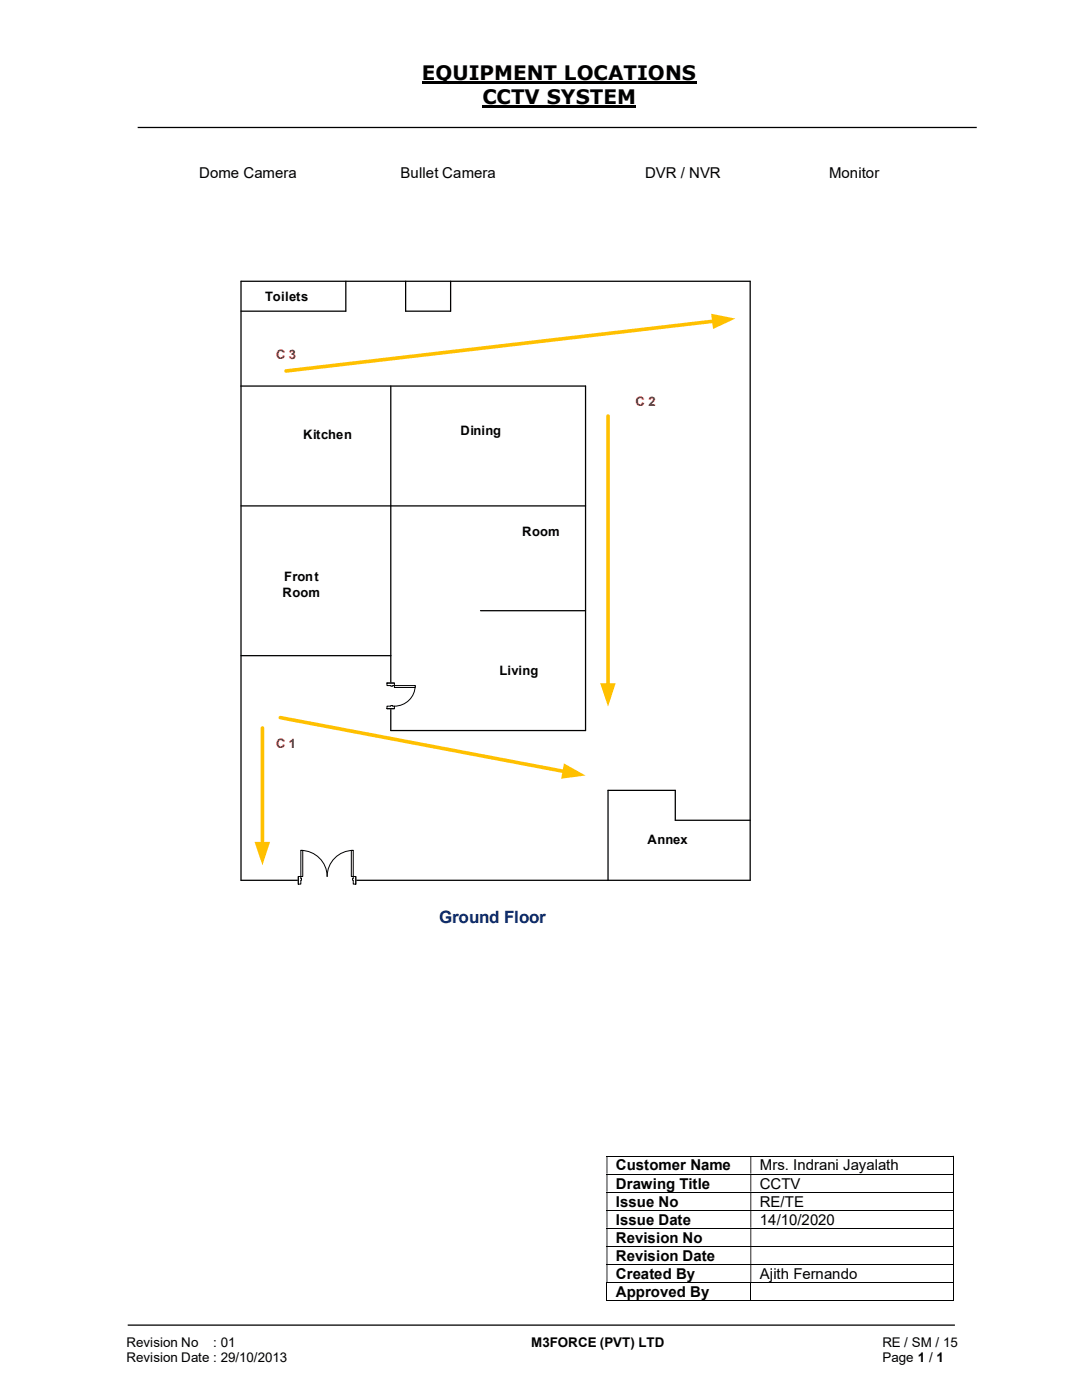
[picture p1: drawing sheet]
<svg xmlns="http://www.w3.org/2000/svg" width="216mm" height="279mm" viewBox="0 0 216 279" stroke-linecap="round" stroke-linejoin="round" font-family="sans-serif">
<path d="M84.2 16.5h54.8M96.3 21.3h30.7" fill="none" stroke="#000" stroke-width=".42"/>
<path d="M27.5 25.4h167.4M48.1 56.1h101.6v119.6h-101.6zM69 56.1v6M80.9 56.1v6h9v-6M116.8 77v68.8M78 130.9v14.9M134.7 163.7v-6h-13.4v18M25.5 264.5h165" fill="none" stroke="#000" stroke-width=".25"/>
<g fill="none" stroke="#000" stroke-width=".2">
<path d="M121 230.7h69.1M121 234.3h69.1M121 237.9h69.1M190.2 230.8v3.4M190.2 234.4v3.4M190.2 238v3.5M121 241.5h69.1M121 245.1h69.1M121 248.8h69.1M121 252.3h69.1M121 255.9h69.1M121 259.5h28.7"/>
<path d="M121.1 256v3.6M149.8 256v3.6M149.9 259.5h40.2M190.2 241.6v3.4M190.2 245.2v3.5M190.2 248.8v3.5M190.2 252.4v3.5M190.2 256v3.6"/>
</g>
<g fill="#000">
<path d="M190.1 230.7h.2v.1h-.2zM121 230.8h.2v3.4h-.2zM149.7 230.8h.2v3.4h-.2z" fill-rule="evenodd"/>
<path d="M190.1 234.2h.2v.2h-.2zM121 234.4h.2v3.4h-.2zM149.7 234.4h.2v3.4h-.2z" fill-rule="evenodd"/>
<path d="M190.1 237.8h.2v.2h-.2zM121 238h.2v3.5h-.2zM149.7 238h.2v3.5h-.2z" fill-rule="evenodd"/>
<path d="M190.1 241.5h.2v.1h-.2zM121 241.6h.2v3.4h-.2zM149.7 241.6h.2v3.4h-.2z" fill-rule="evenodd"/>
<path d="M190.1 245h.2v.2h-.2zM121 245.2h.2v3.5h-.2zM149.7 245.2h.2v3.5h-.2z" fill-rule="evenodd"/>
<path d="M190.1 248.7h.2v.1h-.2zM121 248.8h.2v3.5h-.2zM149.7 248.8h.2v3.5h-.2z" fill-rule="evenodd"/>
<path d="M190.1 252.3h.2v.1h-.2zM121 252.4h.2v3.5h-.2zM149.7 252.4h.2v3.5h-.2z" fill-rule="evenodd"/>
</g>
<path d="M190.1 255.9h.2v.1h-.2zM190.1 259.5h.2v.1h-.2z" fill="#000"/>
<path d="M59.5 174.9h11.5v1.6h-11.5z" fill="#fff"/>
<path d="M59.5 174.9h11.5v1.6h-11.5z" fill="none" stroke="#fff" stroke-width=".2"/>
<path d="M70.5 174.9v1.5h.5v-1.5zM59.5 174.9h.5v1.5h-.5z" fill-rule="evenodd" fill="#fff"/>
<path d="M60 175.3v-.4h-.5v1.5h.5v-.7M70.5 175.3v-.4h.5v1.5h-.5v-.7" fill="none" stroke="#000" stroke-width=".2"/>
<path d="M70.4 175.3v.4h.1v-.4zM60 175.3h.2v.4h-.2z" fill-rule="evenodd" fill="#fff"/>
<path d="M59.5 174.9v1.5M60 175.3h.2v.4h-.2M60 169.7a5.2 5.2 0 0 1 5.3 5.2 5.2 5.2 0 0 1 5.2-5.2M70.5 175.3h-.1v.4h.1M71 174.9v1.5" fill="none" stroke="#000" stroke-width=".2"/>
<path d="M60 169.7h.4v5.2h-.4z" fill-rule="evenodd" fill="#fff"/>
<path d="M60 169.7h.4v5.2h-.4z" fill="none" stroke="#000" stroke-width=".2"/>
<path d="M70.1 169.7h.4v5.2h-.4z" fill-rule="evenodd" fill="#fff"/>
<path d="M70.1 169.7h.4v5.2h-.4z" fill="none" stroke="#000" stroke-width=".2"/>
<path d="M52.4 145.3v23.1" fill="none" stroke="#ffc000" stroke-width=".72"/>
<path d="M50.8 168h3.1l-1.5 4.7z" fill="#ffc000"/>
<path d="M55.9 143.2l56.7 10.8" fill="none" stroke="#ffc000" stroke-width=".72"/>
<path d="M112.5 152.4l4.3 2.4-4.8 .6z" fill="#ffc000"/>
<path d="M121.3 83v53.7" fill="none" stroke="#ffc000" stroke-width=".72"/>
<path d="M119.8 136.4h3.1l-1.6 4.6z" fill="#ffc000"/>
<path d="M142.5 64.1l-85.4 9.9" fill="none" stroke="#ffc000" stroke-width=".72"/>
<path d="M141.9 62.6l4.8 1-4.4 2.1z" fill="#ffc000"/>
<path d="M48 77h68.8M48.1 62.1h20.9M78 77v53.9h-29.9M95.9 121.9h20.9M78 145.8h38.8M134.7 163.7h15" fill="none" stroke="#000" stroke-width=".25"/>
<path d="M77.2 136.3h1.6v5.1h-1.6z" fill-rule="evenodd" fill="#fff"/>
<path d="M77.2 136.3h1.6v5.1h-1.6z" fill="none" stroke="#fff" stroke-width=".2"/>
<path d="M77.2 136.3h1.5v.5h-1.5zM77.2 140.9v.5h1.5v-.5z" fill-rule="evenodd" fill="#fff"/>
<path d="M78 136.8h-.8v-.5h1.5v.5h-.3M78 140.9h-.8v.5h1.5v-.5h-.3" fill="none" stroke="#000" stroke-width=".2"/>
<path d="M78 136.8h.4v.1h-.4zM78 140.8v.1h.4v-.1z" fill-rule="evenodd" fill="#fff"/>
<path d="M77.2 136.3h1.5M78 136.8v.1h.4v-.1M82.8 136.8a4.1 4.1 0 0 1-4.1 4.1M77.2 141.4h1.5M78 140.9v-.1h.4v.1" fill="none" stroke="#000" stroke-width=".2"/>
<path d="M78.7 136.8h4.1v.4h-4.1z" fill="#fff"/>
<path d="M78.7 136.8h4.1v.4h-4.1z" fill="none" stroke="#000" stroke-width=".2"/>
<path d="M48.1 101h68.7" fill="none" stroke="#000" stroke-width=".25"/>
<g font-size="4">
<text x="84.2" y="16">EQUIPMENT LOCATIONS</text>
<text x="96.3" y="20.8">CCTV SYSTEM</text>
</g>
<text font-size="3.4" fill="#002060" x="87.6" y="184.2">Ground Floor</text>
<g font-size="3">
<text x="39.8" y="35.5">Dome Camera</text>
<text x="79.9" y="35.5">Bullet Camera</text>
<text x="128.7" y="35.5">DVR / NVR</text>
<text x="165.4" y="35.5">Monitor</text>
<text x="122.9" y="233.6">Customer Name</text>
<text x="151.6" y="233.6">Mrs. Indrani Jayalath</text>
<text x="122.9" y="237.2">Drawing Title</text>
<text x="151.6" y="237.2">CCTV</text>
<text x="122.9" y="240.8">Issue No</text>
<text x="122.9" y="244.4">Issue Date</text>
<text x="151.6" y="240.8">RE/TE</text>
<text x="151.6" y="244.4">14/10/2020</text>
<text x="122.9" y="248">Revision No</text>
<text x="122.9" y="251.6">Revision Date</text>
<text x="122.9" y="255.2">Created By</text>
<text x="151.6" y="255.2">Ajith Fernando</text>
<text x="122.9" y="258.8">Approved By</text>
</g>
<g font-size="2.7">
<text x="25.2" y="268.8">Revision No</text>
<text x="42.6" y="268.8">: 01</text>
<text x="106" y="268.8">M3FORCE (PVT) LTD</text>
<text x="176.1" y="268.8">RE / SM / 15</text>
<text x="25.2" y="271.8">Revision Date : 29/10/2013</text>
<text x="176.1" y="271.8">Page 1 / 1</text>
</g>
<g font-size="2.6">
<text x="52.9" y="60">Toilets</text>
<text x="60.5" y="87.7">Kitchen</text>
<text x="91.9" y="86.9">Dining</text>
<text x="104.2" y="107.1">Room</text>
<text x="56.4" y="119.1">Room</text>
<text x="56.7" y="116">Front</text>
<text x="99.7" y="134.7">Living</text>
<text x="129.2" y="168.4">Annex</text>
</g>
<g font-size="2.6" fill="#c00000">
<text x="55.1" y="71.6">C 3</text>
<text x="126.8" y="80.9">C 2</text>
<text x="55.1" y="149.4">C 1</text>
</g>
</svg>
